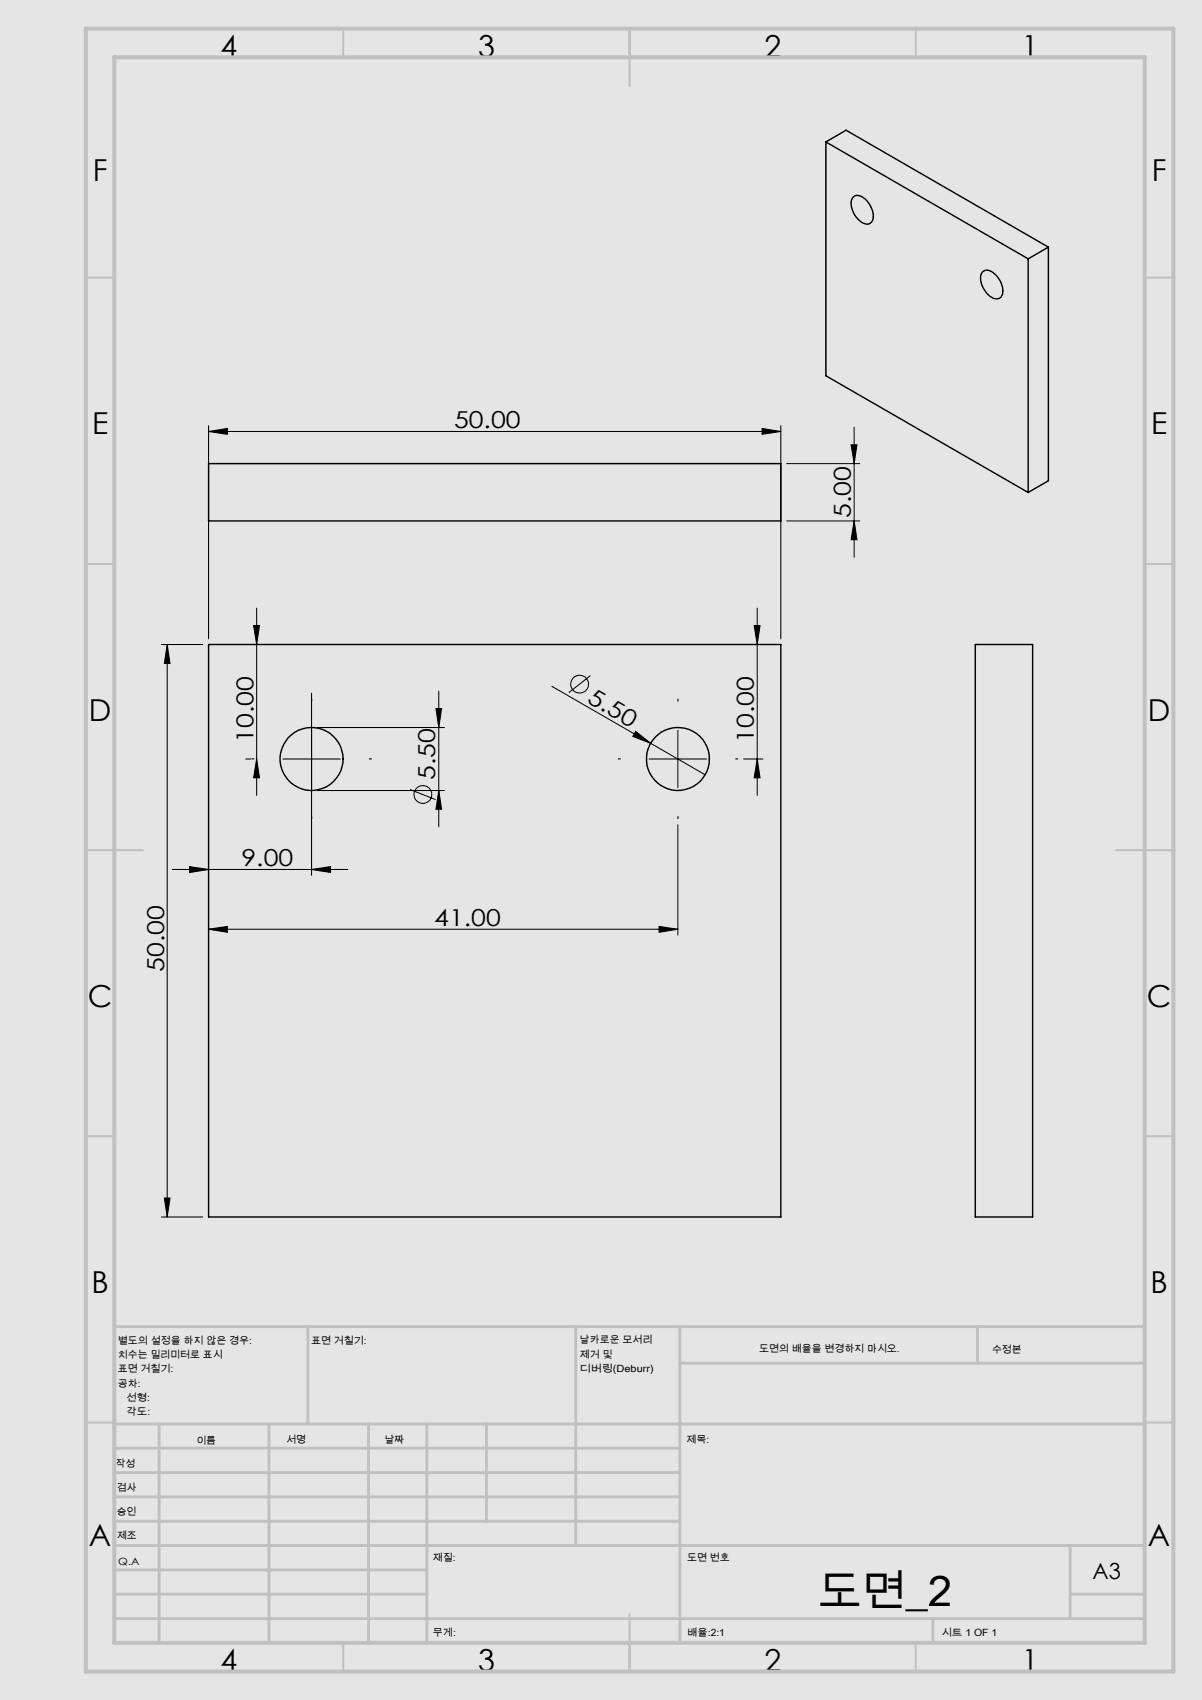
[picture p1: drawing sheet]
<svg xmlns="http://www.w3.org/2000/svg" width="210mm" height="297mm" viewBox="0 0 210 297" stroke-linecap="round" stroke-linejoin="round" font-family="sans-serif">
<path d="M0 0h210v297h-210z" fill="none" stroke="#e6e6db" stroke-width=".18"/>
<path d="M0 0h210v297h-210z" fill="#e6e6db"/>
<g fill="none" stroke="#000" stroke-width=".25">
<path d="M144.3 24.8v40.8l35.3 20.4M144.3 24.8l35.3 20.4M144.3 24.8l3.5-2 35.4 20.4M149.2 34.3a1.91 1.91 0 0 1 2.4 .9 3.3 3.3 0 0 1 .7 3.6 1.44 1.44 0 0 1-2.2-.4 3.7 3.7 0 0 1-1.2-3.8zM171.8 47.4a1.94 1.94 0 0 1 2.4 .9 3.2 3.2 0 0 1 .7 3.5 1.5 1.5 0 0 1-2.2-.3 3.7 3.7 0 0 1-1.2-3.8zM179.6 45.2v40.8M183.2 43.2v40.8l-3.6 2M183.2 43.2l-3.6 2M36.4 81h100v10h-100zM36.4 112.6h100v100h-100zM170.4 112.6h10v100h-10z"/>
<circle cx="54.4" cy="132.6" r="5.5"/>
<circle cx="118.4" cy="132.6" r="5.5"/>
</g>
<g fill="none" stroke="#000" stroke-width=".18">
<path d="M36.4 75.4l3.3-.5v1zM36.4 74.4v37.2M36.4 75.4h100M133.1 74.9l3.3 .5-3.3 .5zM136.4 74.4v37.2M148.7 77.7h1l-.5 3.3zM149.2 74.6v22.8M137.4 81h12.8M137.4 91h12.8M149.2 91l.5 3.3h-1zM28.2 112.6h7.2M29.2 112.6v100"/>
<path d="M29.2 112.6l.5 3.3h-1zM44.3 109.3h1l-.5 3.3zM44.8 106.3v32.7M96.4 119.9l26.8 15.5M103.2 118l-3.8 3M131.8 109.3h1l-.5 3.3zM132.3 106.3v32.7M42.9 132.6h.9M44.8 132.6l.5 3.3h-1zM49.4 132.6h10M54.4 121.1v31.8M55.4 138.1h22.2"/>
<path d="M55.4 127.1h22.2M71.6 137.9l4.5 1.8M76.2 123.8h1l-.5 3.3zM76.7 138.1l.5 3.3h-1zM76.7 120.8v23.7M111.1 127.8l2.6 2.1-3.1-1.2zM113.4 132.6h10M118.4 127.6v10M129.9 132.6h3.4M132.3 132.6l.5 3.3h-1zM30.1 151.9h30.7M33.1 151.4l3.3 .5-3.3 .5z"/>
<path d="M54.4 151.9l3.3-.5v1zM118.4 144.1v19.3M36.4 162.3l3.3-.4v1zM36.4 162.3h82M115.1 161.9l3.3 .4-3.3 .6zM28.2 212.6h7.2M28.7 209.3h1l-.5 3.3z"/>
<circle cx="101.3" cy="119.5" r="1.55"/>
<circle cx="73.9" cy="138.8" r="1.56"/>
</g>
<path d="M44.5 132.6h-.5M54.5 122.6v-.5M64.5 132.6h.5M108.5 132.6h-.5M118.5 122.6v-.5M128.5 132.6h.5M54.5 142.6v.5M118.5 142.6v.5" fill="none" stroke="#000" stroke-width=".18" stroke-dasharray="15.2 1.3 1.3 1.3" stroke-linecap="butt"/>
<g fill="none" stroke="#c0c0c0" stroke-width=".35">
<path d="M60 5v5M110 5v10M160 5v5M15 48.5h5M200 48.5h5M15 98.5h5M200 98.5h5M15 148.5h10M195 148.5h10M15 198.5h5M200 198.5h5M15 248.5h5"/>
<path d="M200 248.5h5M60 287v5M110 282v10M160 287v5"/>
</g>
<g fill="none" stroke="#c0c0c0" stroke-width=".5">
<path d="M53.8 231.8v17M100.6 231.8v38.2M118.8 231.8v55.2M118.8 238.2h81.2M170.8 231.8v6.4M200 231.8h-180v55.2M20 248.8h180M20 257.3h98.8M20 253h98.8M27.8 248.8v38.2M47 248.8v38.2M64.4 248.8v38.2"/>
<path d="M74.6 248.8v38.2M85 248.8v17M20 265.8h98.8M20 261.5h98.8M20 278.5h54.6M20 274.3h54.6M20 270h180M187 278.5h13M187 270v12.8M20 282.8h180M163 282.8v4.2"/>
</g>
<path d="M15 5h190v287h-190zM20 10h180v277h-180z" fill="none" stroke="#c0c0c0" stroke-width=".7"/>
<g fill="#000">
<path d="M111.1 127.8l2.6 2.1-3.1-1.2z"/>
<path d="M36.4 75.4l3.3-.5v1zM133.1 74.9l3.3 .5-3.3 .5z"/>
<path d="M29.2 112.6l.5 3.3h-1zM28.7 209.3h1l-.5 3.3zM148.7 77.7h1l-.5 3.3zM149.2 91l.5 3.3h-1z"/>
<path d="M76.7 138.1l.5 3.3h-1zM76.2 123.8h1l-.5 3.3zM44.8 132.6l.5 3.3h-1zM44.3 109.3h1l-.5 3.3zM132.3 132.6l.5 3.3h-1zM131.8 109.3h1l-.5 3.3z"/>
<path d="M54.4 151.9l3.3-.5v1zM33.1 151.4l3.3 .5-3.3 .5zM115.1 161.9l3.3 .4-3.3 .6zM36.4 162.3l3.3-.4v1z"/>
</g>
<text font-size="7.4" x="142.9" y="280.5">도면_2</text>
<g font-size="5.3">
<text x="38.5" y="9.9">4</text>
<text x="83.5" y="9.9">3</text>
<text x="133.6" y="9.9">2</text>
<text x="178.6" y="9.9">1</text>
<text x="16.2" y="31.6">F</text>
<text x="201.2" y="31.6">F</text>
<text x="16.1" y="75.9">E</text>
<text x="201.1" y="75.9">E</text>
<text x="15.5" y="125.9">D</text>
<text x="200.5" y="125.9">D</text>
<text x="15.4" y="175.9">C</text>
<text x="200.4" y="175.9">C</text>
<text x="16" y="225.9">B</text>
<text x="201" y="225.9">B</text>
<text x="15.5" y="270.1">A</text>
<text x="200.5" y="270.1">A</text>
<text x="38.5" y="291.9">4</text>
<text x="83.5" y="291.9">3</text>
<text x="133.6" y="291.9">2</text>
<text x="178.6" y="291.9">1</text>
</g>
<g font-size="4.1">
<text x="79.3" y="74.8">50.00</text>
<text x="148.7" y="90.5" transform="rotate(-90 148.7 90.5)">5.00</text>
<text x="102.4" y="122.6" transform="rotate(30 102.4 122.6)">5.50</text>
<text x="44.3" y="129.8" transform="rotate(-90 44.3 129.8)">10.00</text>
<text x="131.7" y="129.8" transform="rotate(-90 131.7 129.8)">10.00</text>
<text x="76" y="136.2" transform="rotate(-90 76 136.2)">5.50</text>
<text x="42.2" y="151.3">9.00</text>
<text x="75.9" y="161.8">41.00</text>
<text x="28.7" y="169.8" transform="rotate(-90 28.7 169.8)">50.00</text>
</g>
<text font-size="3.9" x="190.9" y="275.8">A3</text>
<g font-size="1.7">
<text x="20.6" y="234.8">별도의 설정을 하지 않은 경우:</text>
<text x="20.6" y="237.3">치수는 밀리미터로 표시</text>
<text x="20.6" y="239.8">표면 거칠기:</text>
<text x="54.4" y="234.8">표면 거칠기:</text>
<text x="101.3" y="234.7">날카로운 모서리</text>
<text x="101.3" y="237.2">제거 및</text>
<text x="101.3" y="239.7">디버링(Deburr)</text>
<text x="132.6" y="236.2">도면의 배율을 변경하지 마시오.</text>
<text x="173.3" y="236.4">수정본</text>
<text x="20.6" y="242.3">공차:</text>
<text x="22.1" y="244.8">선형:</text>
<text x="22.1" y="247.3">각도:</text>
<text x="20.2" y="256.3">작성</text>
<text x="34.3" y="252.2">이름</text>
<text x="50" y="252.1">서명</text>
<text x="67.2" y="252.1">날짜</text>
<text x="120" y="252.1">제목:</text>
<text x="20.4" y="260.5">검사</text>
<text x="20.4" y="264.6">승인</text>
<text x="20.5" y="269">제조</text>
<text x="20.7" y="273.3">Q.A</text>
<text x="75.6" y="272.7">재질:</text>
<text x="120.1" y="272.7">도면 번호</text>
<text x="75.6" y="285.7">무게:</text>
<text x="120.1" y="285.8">배율:2:1</text>
<text x="164.5" y="285.8">시트 1 OF 1</text>
</g>
</svg>
